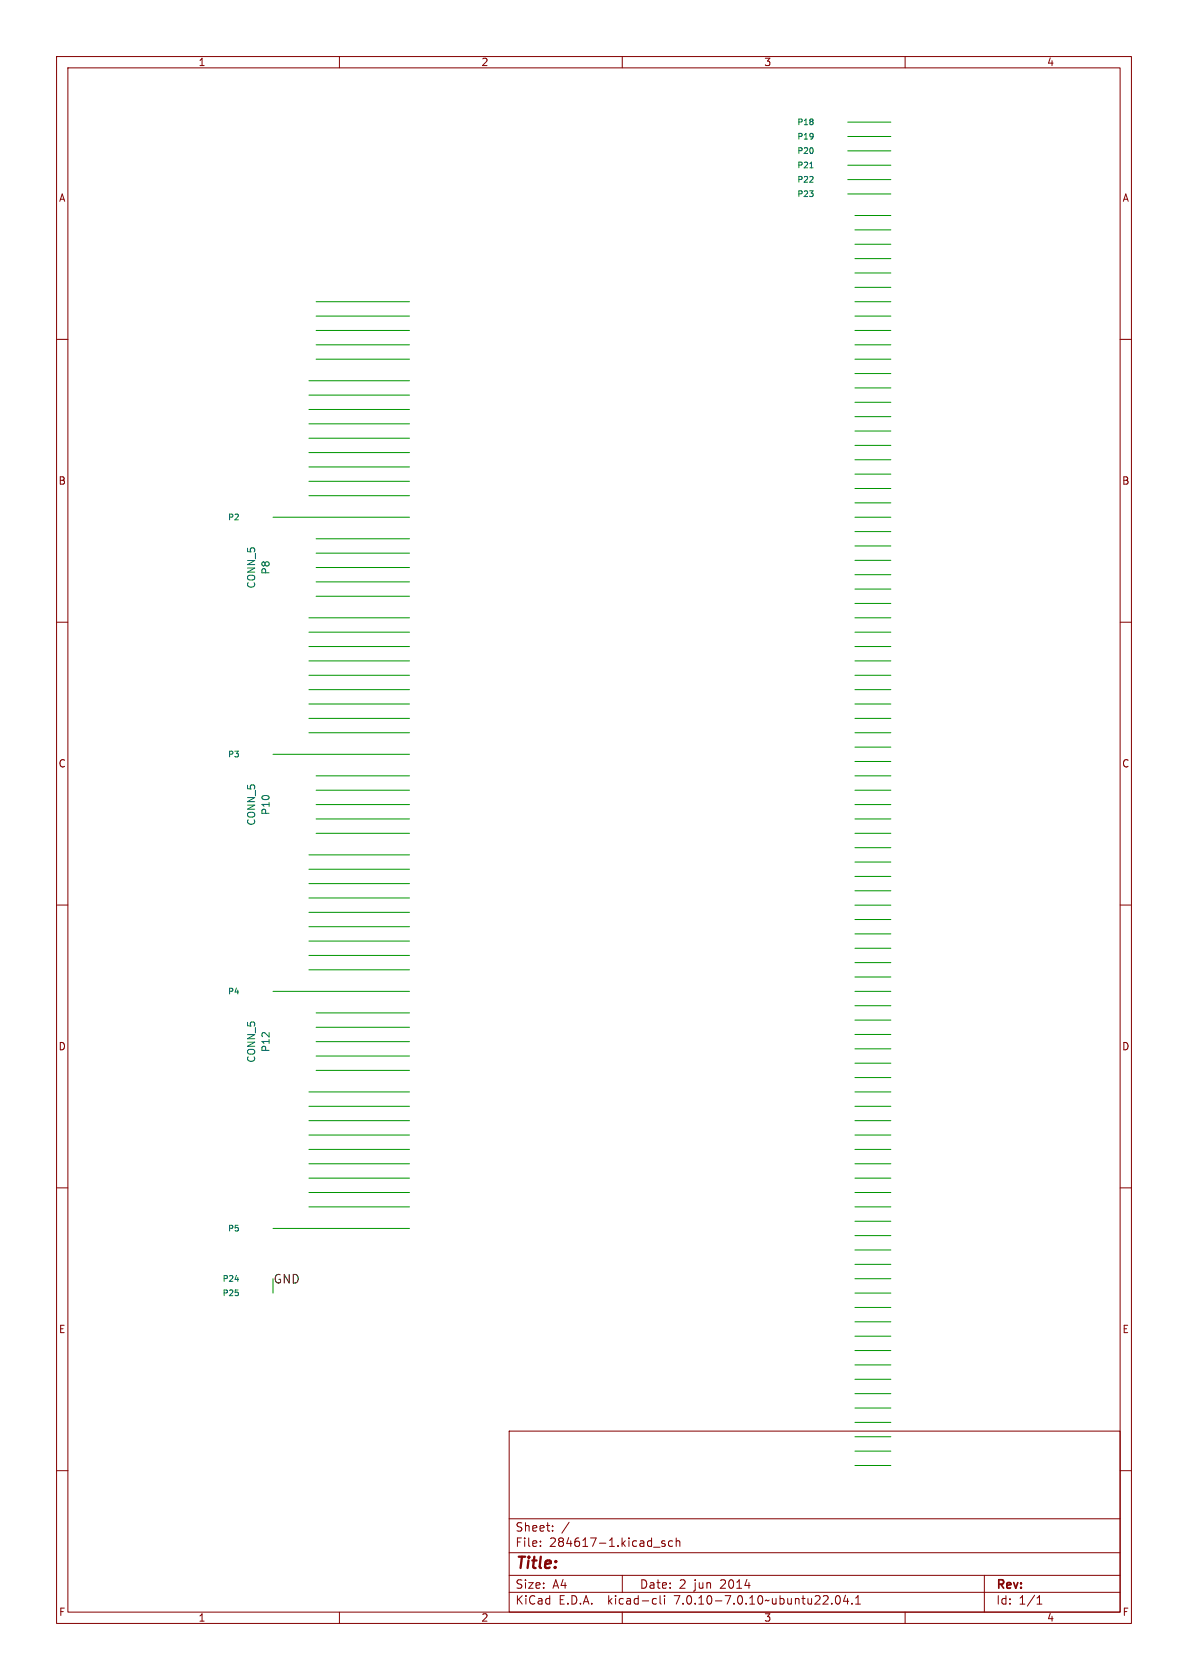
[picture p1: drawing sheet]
<svg xmlns="http://www.w3.org/2000/svg" width="210mm" height="297mm" viewBox="0 0 210 297" stroke-linecap="round" stroke-linejoin="round" font-family="sans-serif">
<g fill="none" stroke="#840000" stroke-width=".18">
<path d="M10 10h190v277h-190zM12 12h186v273h-186zM60 10v2M110 10v2M160 10v2M10 60h2M198 60h2M10 110h2M198 110h2M10 160h2M198 160h2M10 210h2"/>
<path d="M198 210h2M10 260h2M90 253h108v32h-108zM198 260h2M90 278.5h108M90 274.5h108M90 268.5h108M95.5 273.2v.2M95.5 272.5v.1M97.7 270.5v.2M97.7 269.8v.1M100.6 269.1l-1.3 1.9"/>
<path d="M110 278.5v3M115.5 273.5h1.2M117.5 272.5l-.3-.1-.2 .2v.2l.5 .2v.3h-.5M118.9 272.5l-.4-.1-.3 .3v.4l.1 .2h.6M119.5 272.5l.3-.1 .3 .1 .1 .9M119.5 271.9v1.5M174 278.5v6.5M60 285v2M90 281.5h108M110 285v2M115.6 282.6l.4 .1M116 283.5l-.4 .1"/>
<path d="M116.7 282.1v1.3l.2 .2M117.5 282.1v.1M117.5 282.6v1M147 283.4v.2M147.9 282.2l.1-.1a.81 .81 0 0 1 .6 .6 .81 .81 0 0 1-.3 .8l-.1 .1a.81 .81 0 0 1-.6-.6 .81 .81 0 0 1 .3-.8zM149.5 282l-.4 1.1h.9M149.8 282.6v1M150.6 283.4v.2M151.3 283.6h.8M151.3 282.5l.4-.4v1.5M160 285v2M183.3 283.6h.9"/>
<path d="M183.3 282.5l.5-.4v1.5"/>
</g>
<g fill="none" stroke="#009600" stroke-width=".18">
<path d="M149.9 24.1h7.6M149.9 26.7h7.6M149.9 31.8h7.6M149.9 21.6h7.6M149.9 29.2h7.6M149.9 34.3h7.6M151.1 38.1h6.4M55.9 58.4h16.5M55.9 55.9h16.5M55.9 53.3h16.5M151.1 58.4h6.4M151.1 55.9h6.4"/>
<path d="M151.1 53.3h6.4M151.1 48.3h6.4M151.1 50.8h6.4M151.1 45.7h6.4M151.1 40.6h6.4M151.1 43.2h6.4M54.6 72.4h17.8M54.6 67.3h17.8M54.6 69.9h17.8M54.6 77.5h17.8M54.6 74.9h17.8M55.9 61h16.5"/>
<path d="M55.9 63.5h16.5M151.1 61h6.4M151.1 63.5h6.4M151.1 66h6.4M151.1 68.6h6.4M151.1 78.7h6.4M151.1 73.7h6.4M151.1 76.2h6.4M151.1 71.1h6.4M48.3 91.4h24.1M54.6 85.1h17.8M54.6 82.6h17.8"/>
<path d="M54.6 80h17.8M54.6 87.6h17.8M55.9 97.8h16.5M55.9 95.3h16.5M151.1 91.4h6.4M151.1 83.8h6.4M151.1 88.9h6.4M151.1 81.3h6.4M151.1 86.4h6.4M151.1 96.5h6.4M151.1 99.1h6.4M151.1 94h6.4"/>
<path d="M54.6 109.2h17.8M54.6 116.8h17.8M54.6 111.8h17.8M54.6 114.3h17.8M54.6 119.4h17.8M55.9 105.4h16.5M55.9 102.9h16.5M55.9 100.3h16.5M151.1 109.2h6.4M151.1 116.8h6.4M151.1 111.8h6.4M151.1 114.3h6.4"/>
<path d="M151.1 119.4h6.4M151.1 106.7h6.4M151.1 101.6h6.4M151.1 104.1h6.4M48.3 133.4h24.1M54.6 121.9h17.8M54.6 124.5h17.8M54.6 127h17.8M54.6 129.5h17.8M55.9 137.2h16.5M55.9 139.7h16.5M151.1 121.9h6.4"/>
<path d="M151.1 124.5h6.4M151.1 127h6.4M151.1 129.5h6.4M151.1 137.2h6.4M151.1 139.7h6.4M151.1 134.6h6.4M151.1 132.1h6.4M54.6 151.1h17.8M54.6 158.8h17.8M54.6 156.2h17.8M54.6 153.7h17.8M55.9 142.2h16.5"/>
<path d="M55.9 147.3h16.5M55.9 144.8h16.5M151.1 142.2h6.4M151.1 147.3h6.4M151.1 144.8h6.4M151.1 152.4h6.4M151.1 157.5h6.4M151.1 154.9h6.4M151.1 149.9h6.4M48.3 175.3h24.1M54.6 168.9h17.8M54.6 163.8h17.8"/>
<path d="M54.6 166.4h17.8M54.6 161.3h17.8M54.6 171.5h17.8M55.9 179.1h16.5M151.1 175.3h6.4M151.1 165.1h6.4M151.1 160h6.4M151.1 162.6h6.4M151.1 172.7h6.4M151.1 177.8h6.4M151.1 167.6h6.4M151.1 170.2h6.4"/>
<path d="M54.6 193h17.8M54.6 195.6h17.8M54.6 198.1h17.8M55.9 189.2h16.5M55.9 186.7h16.5M55.9 181.6h16.5M55.9 184.2h16.5M151.1 193h6.4M151.1 195.6h6.4M151.1 198.1h6.4M151.1 180.3h6.4M151.1 182.9h6.4"/>
<path d="M151.1 185.4h6.4M151.1 190.5h6.4M151.1 188h6.4M48.3 217.2h24.1M54.6 200.7h17.8M54.6 210.8h17.8M54.6 208.3h17.8M54.6 205.7h17.8M54.6 203.2h17.8M54.6 213.4h17.8M151.1 200.7h6.4M151.1 210.8h6.4"/>
<path d="M151.1 208.3h6.4M151.1 215.9h6.4M151.1 205.7h6.4M151.1 203.2h6.4M151.1 213.4h6.4M151.1 218.4h6.4M48.3 226.1v2.5M151.1 221h6.4M151.1 226.1h6.4M151.1 228.6h6.4M151.1 223.5h6.4M151.1 238.8h6.4"/>
<path d="M151.1 236.2h6.4M151.1 233.7h6.4M151.1 231.1h6.4M151.1 241.3h6.4M151.1 246.4h6.4M151.1 243.8h6.4M151.1 251.5h6.4M151.1 259.1h6.4M151.1 256.5h6.4M151.1 248.9h6.4M151.1 254h6.4"/>
</g>
<path d="M143.2 29.7h.5" fill="none" stroke="#006464" stroke-width=".18"/>
<text font-size="2.8" fill="#840000" x="91" y="277.9">Title:</text>
<text font-size="2.1" fill="#0f0f0f" x="48.3" y="227">GND</text>
<g font-size="2.1" fill="#840000">
<text x="91" y="273.7">File:</text>
<text x="91" y="271">Sheet:</text>
<text x="97.1" y="273.7">284617-1.kicad_sch</text>
<text x="91" y="281.1">Size:</text>
<text x="97.7" y="281.1">A4</text>
<text x="113" y="281.1">Date:</text>
<text x="120" y="281.1">2</text>
<text x="122.8" y="281.1">jun</text>
<text x="127.5" y="281.1">2014</text>
<text x="176" y="281.3">Rev:</text>
<text x="91" y="283.9">KiCad</text>
<text x="98.7" y="283.9">E.D.A.</text>
<text x="107.6" y="283.9">kicad-cli</text>
<text x="119.5" y="283.9">7.0.10-7.0.10~ubuntu22.04.1</text>
<text x="176" y="283.9">Id:</text>
<text x="180.1" y="283.9">1/1</text>
</g>
<g font-size="1.8" fill="#840000">
<text x="35" y="11.9">1</text>
<text x="85" y="11.9">2</text>
<text x="135" y="11.9">3</text>
<text x="185" y="11.9">4</text>
<text x="10.3" y="35.9">A</text>
<text x="198.4" y="35.9">A</text>
<text x="10.3" y="85.9">B</text>
<text x="198.3" y="85.9">B</text>
<text x="10.3" y="135.9">C</text>
<text x="198.3" y="135.9">C</text>
<text x="10.3" y="185.9">D</text>
<text x="198.3" y="185.9">D</text>
<text x="10.3" y="235.9">E</text>
<text x="198.3" y="235.9">E</text>
<text x="10.3" y="285.9">F</text>
<text x="35" y="286.9">1</text>
<text x="85" y="286.9">2</text>
<text x="135" y="286.9">3</text>
<text x="185" y="286.9">4</text>
<text x="198.4" y="285.9">F</text>
</g>
<g font-size="1.8" fill="#006464">
<text x="47.9" y="101.7" transform="rotate(-90 47.9 101.7)">P8</text>
<text x="45.3" y="104.2" transform="rotate(-90 45.3 104.2)">CONN_5</text>
<text x="45.3" y="146.1" transform="rotate(-90 45.3 146.1)">CONN_5</text>
<text x="47.9" y="144.2" transform="rotate(-90 47.9 144.2)">P10</text>
<text x="45.3" y="188" transform="rotate(-90 45.3 188)">CONN_5</text>
<text x="47.9" y="186.1" transform="rotate(-90 47.9 186.1)">P12</text>
</g>
<g font-size="1.4" fill="#006464">
<text x="140.9" y="22.3">P18</text>
<text x="140.9" y="24.9">P19</text>
<text x="140.9" y="27.4">P20</text>
<text x="140.9" y="29.9">P21</text>
<text x="140.9" y="32.5">P22</text>
<text x="140.9" y="35">P23</text>
<text x="40.2" y="92.2">P2</text>
<text x="40.2" y="134.1">P3</text>
<text x="40.2" y="176">P4</text>
<text x="40.2" y="217.9">P5</text>
<text x="39.3" y="226.8">P24</text>
<text x="39.3" y="229.3">P25</text>
</g>
</svg>
